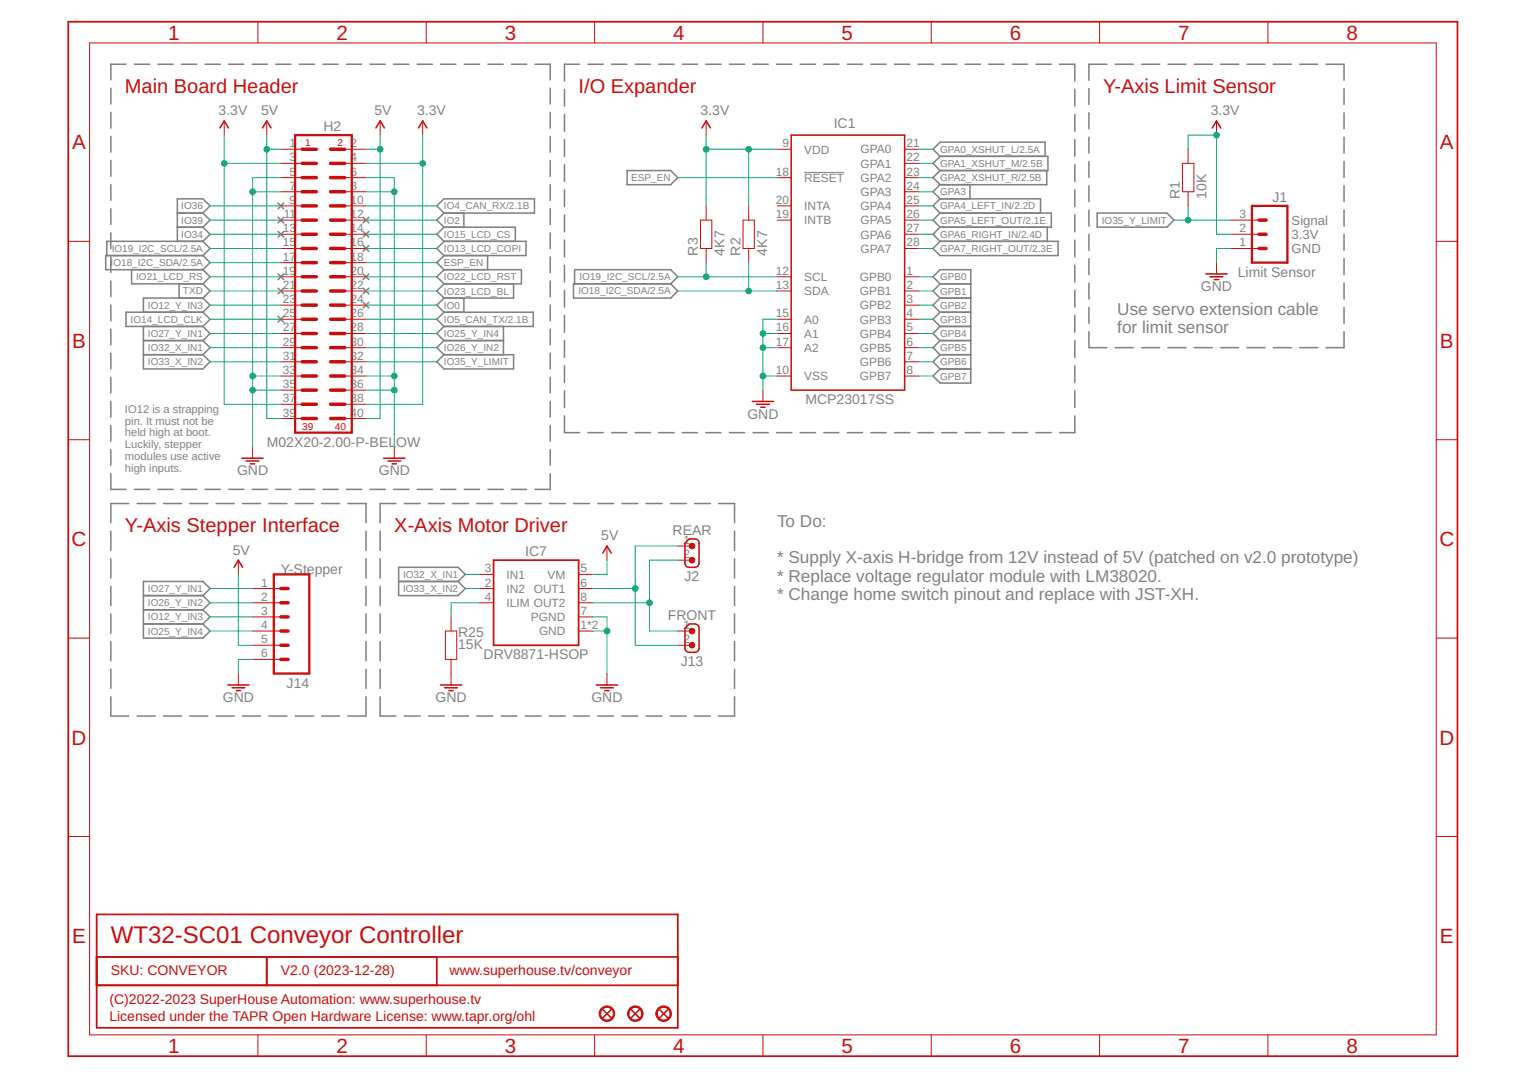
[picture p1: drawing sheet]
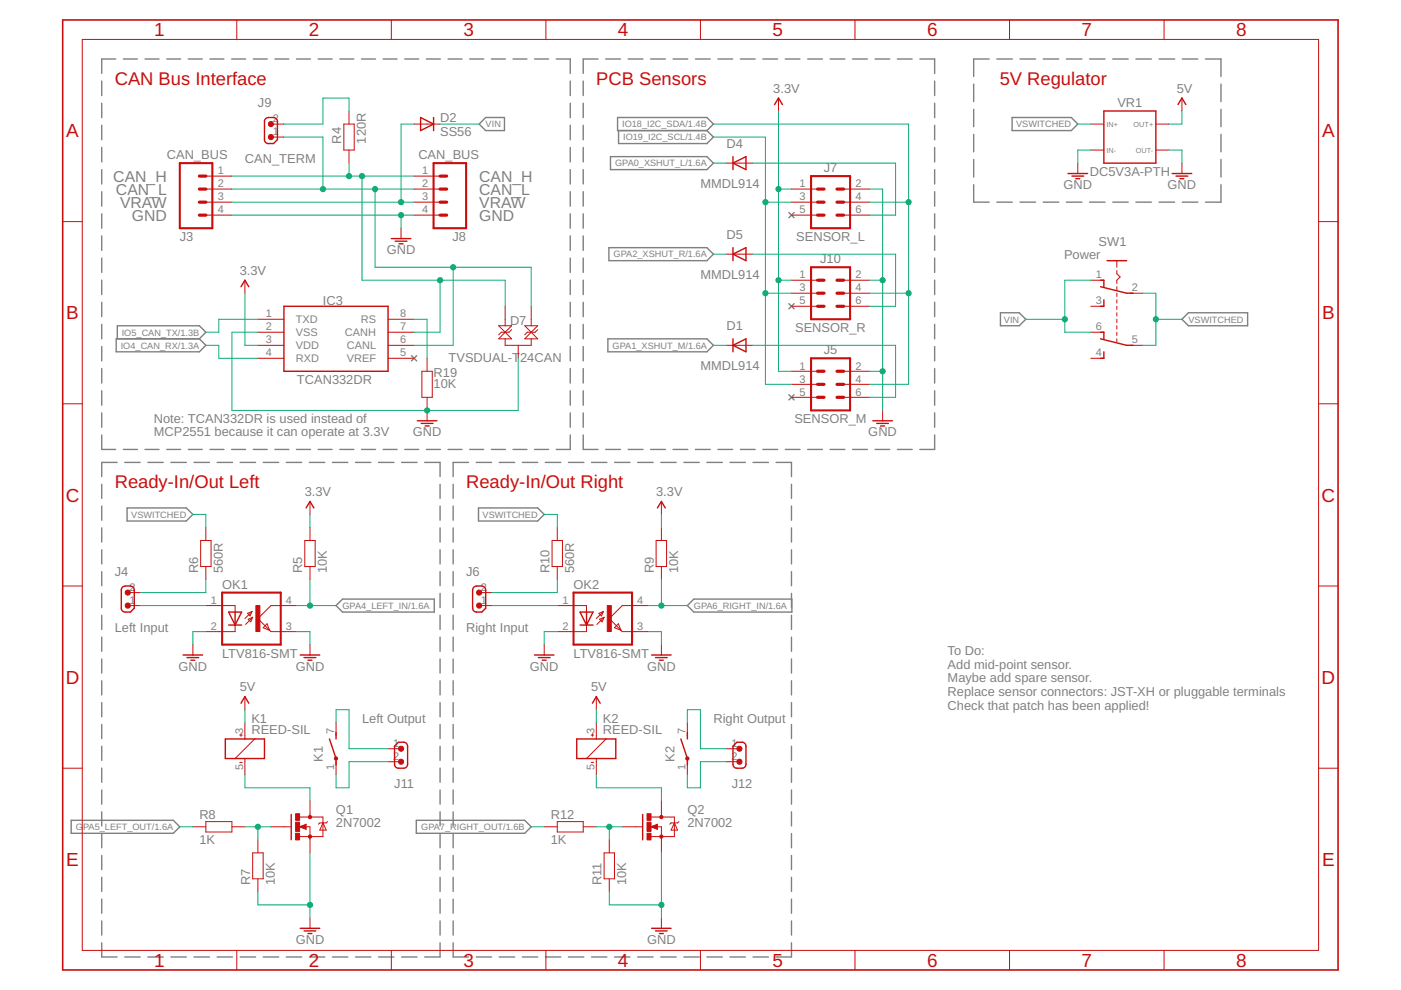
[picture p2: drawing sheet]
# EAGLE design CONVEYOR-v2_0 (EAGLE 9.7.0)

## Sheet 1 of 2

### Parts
H2  M02X20-2.00-P-BELOW  [2X20-2.00-P-BELOW]
IC1  MCP23017SS  [SSOP28]
IC7  DRV8871-HSOP  [SOIC8T]
J1  Limit Sensor  M03-PIN  [1X03-P]
J2  REAR  M02-B2B-XH  [JST-B2B-XH-A]
J13  FRONT  M02-B2B-XH  [JST-B2B-XH-A]
J14  Y-Stepper  M06-B6B-XH  [JST-B6B-XH-A]
R1  10K  RESISTOR0603  [R0603]
R2  4K7  RESISTOR0603  [R0603]
R3  4K7  RESISTOR0603  [R0603]
R25  15K  RESISTOR0603  [R0603]
U$4  FIDUCIAL1X2.5  [FIDUCIAL-1X2.5]
U$5  FIDUCIAL1X2.5  [FIDUCIAL-1X2.5]
U$6  FIDUCIAL1X2.5  [FIDUCIAL-1X2.5]

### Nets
3.3V: H2.3 H2.4 H2.37 H2.38 IC1.9(VDD) J1.2 R1.2 R2.2 R3.2 ; also sheet 2
5V: H2.1 H2.2 H2.39 H2.40 IC7.5(VM) J14.5 ; also sheet 2
ESP_EN: H2.18 IC1.18(!RESET)
GND: H2.5 H2.6 H2.7 H2.8 H2.33 H2.34 H2.35 H2.36 IC1.10(VSS) IC1.15(A0) IC1.16(A1) IC1.17(A2) IC7.1(GND) IC7.7(PGND) IC7.TGND(GND) J1.1 J14.6 R25.1 ; also sheet 2
GPA0_XSHUT_L: IC1.21(GPA0) ; also sheet 2
GPA1_XSHUT_M: IC1.22(GPA1) ; also sheet 2
GPA2_XSHUT_R: IC1.23(GPA2) ; also sheet 2
GPA3: IC1.24(GPA3)
GPA4_LEFT_IN: IC1.25(GPA4) ; also sheet 2
GPA5_LEFT_OUT: IC1.26(GPA5) ; also sheet 2
GPA6_RIGHT_IN: IC1.27(GPA6) ; also sheet 2
GPA7_RIGHT_OUT: IC1.28(GPA7) ; also sheet 2
GPB0: IC1.1(GPB0)
GPB1: IC1.2(GPB1)
GPB2: IC1.3(GPB2)
GPB3: IC1.4(GPB3)
GPB4: IC1.5(GPB4)
GPB5: IC1.6(GPB5)
GPB6: IC1.7(GPB6)
GPB7: IC1.8(GPB7)
IO0: H2.24
IO2: H2.12
IO4_CAN_RX: H2.10 ; also sheet 2
IO5_CAN_TX: H2.26 ; also sheet 2
IO12_Y_IN3: H2.23 J14.3
IO13_LCD_COPI: H2.16
IO14_LCD_CLK: H2.25
IO15_LCD_CS: H2.14
IO18_I2C_SDA: H2.17 IC1.13(SDA) R2.1 ; also sheet 2
IO19_I2C_SCL: H2.15 IC1.12(SCL) R3.1 ; also sheet 2
IO21_LCD_RS: H2.19
IO22_LCD_RST: H2.20
IO23_LCD_BL: H2.22
IO25_Y_IN4: H2.28 J14.4
IO26_Y_IN2: H2.30 J14.2
IO27_Y_IN1: H2.27 J14.1
IO32_X_IN1: H2.29 IC7.3(IN1)
IO33_X_IN2: H2.31 IC7.2(IN2)
IO34: H2.13
IO35_Y_LIMIT: H2.32 J1.3 R1.1
IO36: H2.9
IO39: H2.11
N$1: IC7.4(ILIM) R25.2
N$4: IC7.6(OUT1) J2.1 J13.2
N$5: IC7.8(OUT2) J2.2 J13.1
TXD: H2.21
Unconnected: IC1.19(INTB) IC1.20(INTA)

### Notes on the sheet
- Main Board Header | I/O Expander | Y-Axis Limit Sensor
- Signal
- 3.3V
- GND
- Use servo extension cable
  for limit sensor
- IO12 is a strapping
  pin. It must not be
  held high at boot.
  Luckily, stepper
  modules use active
  high inputs.
- Y-Axis Stepper Interface | X-Axis Motor Driver
- To Do:
  
  * Supply X-axis H-bridge from 12V instead of 5V (patched on v2.0 prototype)
  * Replace voltage regulator module with LM38020.
  * Change home switch pinout and replace with JST-XH.
- WT32-SC01 Conveyor Controller
- SKU: CONVEYOR | V2.0 (2023-12-28) | www.superhouse.tv/conveyor
- (C)2022-2023 SuperHouse Automation: www.superhouse.tv
- Licensed under the TAPR Open Hardware License: www.tapr.org/ohl

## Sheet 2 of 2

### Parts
D1  MMDL914  DIODESOD  [SOD-323]
D2  SS56  DIODESMA  [SMA-DIODE]
D4  MMDL914  DIODESOD  [SOD-323]
D5  MMDL914  DIODESOD  [SOD-323]
D7  TVSDUAL-T24CAN  [SOT23-3]
IC3  TCAN332DR  MCP2551  [SO08]
J3  CAN_BUS  M04-SCREW-3.81MM-VERT-PLUG  [SCREWTERMINAL-3.81MM-VERT-4]
J4  Left Input  M02-KF2510  [1X02-KF2510]
J5  SENSOR_M  M02X3-SHROUDED  [2X3-2.54-SHROUDED]
J6  Right Input  M02-KF2510  [1X02-KF2510]
J7  SENSOR_L  M02X3-SHROUDED  [2X3-2.54-SHROUDED]
J8  CAN_BUS  M04-SCREW-3.81MM-VERT-PLUG  [SCREWTERMINAL-3.81MM-VERT-4]
J9  CAN_TERM  M02-PIN-JUMP-Y  [1X02-P-JUMP-Y]
J10  SENSOR_R  M02X3-SHROUDED  [2X3-2.54-SHROUDED]
J11  Left Output  M02-KF2510  [1X02-KF2510]
J12  Right Output  M02-KF2510  [1X02-KF2510]
K1  REED-SIL  [REED]
K2  REED-SIL  [REED]
OK1  LTV816-SMT  [SMD4]
OK2  LTV816-SMT  [SMD4]
Q1  2N7002  MOSFET-NCHANNEL-233  [SOT23-3]
Q2  2N7002  MOSFET-NCHANNEL-233  [SOT23-3]
R4  120R  RESISTOR2010  [R2010]
R5  10K  RESISTOR0603  [R0603]
R6  560R  RESISTOR0603  [R0603]
R7  10K  RESISTOR0603  [R0603]
R8  1K  RESISTOR0603  [R0603]
R9  10K  RESISTOR0603  [R0603]
R10  560R  RESISTOR0603  [R0603]
R11  10K  RESISTOR0603  [R0603]
R12  1K  RESISTOR0603  [R0603]
R19  10K  RESISTOR0603  [R0603]
SW1  Power  SWITCH-DPDT3  [7201SD9AV2BE]
VR1  DC5V3A-PTH  [DC5V3A-PTH]

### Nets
3.3V: IC3.3(VDD) J5.1 J7.1 J10.1 R5.2 R9.2 ; also sheet 1
5V: K1.3(1:+) K2.3(1:+) VR1.3A VR1.3B ; also sheet 1
CAN_H1: D7.2 IC3.7(CANH) J3.1 J8.1 R4.1
CAN_L1: D7.1 IC3.6(CANL) J3.2 J8.2 J9.1
CAN_VIN: D2.A J3.3 J8.3
GND: D7.3 IC3.2(VSS) J3.4 J5.2 J7.2 J8.4 J10.2 OK1.2(C) OK1.3(EMIT) OK2.2(C) OK2.3(EMIT) Q1.2(S) Q2.2(S) R7.1 R11.1 R19.1 VR1.1A VR1.1B VR1.4A VR1.4B ; also sheet 1
GPA0_XSHUT_L: D4.1(C) ; also sheet 1
GPA1_XSHUT_M: D1.1(C) ; also sheet 1
GPA2_XSHUT_R: D5.1(C) ; also sheet 1
GPA4_LEFT_IN: OK1.4(COL) R5.1 ; also sheet 1
GPA5_LEFT_OUT: R8.1 ; also sheet 1
GPA6_RIGHT_IN: OK2.4(COL) R9.1 ; also sheet 1
GPA7_RIGHT_OUT: R12.1 ; also sheet 1
IO4_CAN_RX: IC3.4(RXD) ; also sheet 1
IO5_CAN_TX: IC3.1(TXD) ; also sheet 1
IO18_I2C_SDA: J5.4 J7.4 J10.4 ; also sheet 1
IO19_I2C_SCL: J5.3 J7.3 J10.3 ; also sheet 1
N$2: IC3.8(RS) R19.2
N$3: D1.2(A) J5.6
N$20: J9.2 R4.2
N$22: D5.2(A) J10.6
N$24: J4.1 OK1.1(A)
N$26: J4.2 R6.1
N$27: D4.2(A) J7.6
N$28: K1.5(1:-) Q1.3(D)
N$31: J11.2 K1.1(2:P)
N$32: Q1.1(G) R7.2 R8.2
N$34: J11.1 K1.7(2:S)
N$36: Q2.1(G) R11.2 R12.2
N$38: K2.5(1:-) Q2.3(D)
N$40: J12.2 K2.1(2:P)
N$41: J12.1 K2.7(2:S)
N$42: J6.1 OK2.1(A)
N$43: J6.2 R10.1
VIN: D2.C SW1.1 SW1.6
VSWITCHED: R6.2 R10.2 SW1.2 SW1.5 VR1.2A VR1.2B
Unconnected: IC3.5(VREF) J5.5 J7.5 J10.5 SW1.3 SW1.4

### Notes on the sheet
- CAN Bus Interface | PCB Sensors | 5V Regulator
- CAN_H | CAN_H
- CAN_L | CAN_L
- VRAW | VRAW
- GND | GND
- Note: TCAN332DR is used instead of
  MCP2551 because it can operate at 3.3V
- Ready-In/Out Left | Ready-In/Out Right
- To Do:
  Add mid-point sensor.
  Maybe add spare sensor.
  Replace sensor connectors: JST-XH or pluggable terminals
  Check that patch has been applied!
